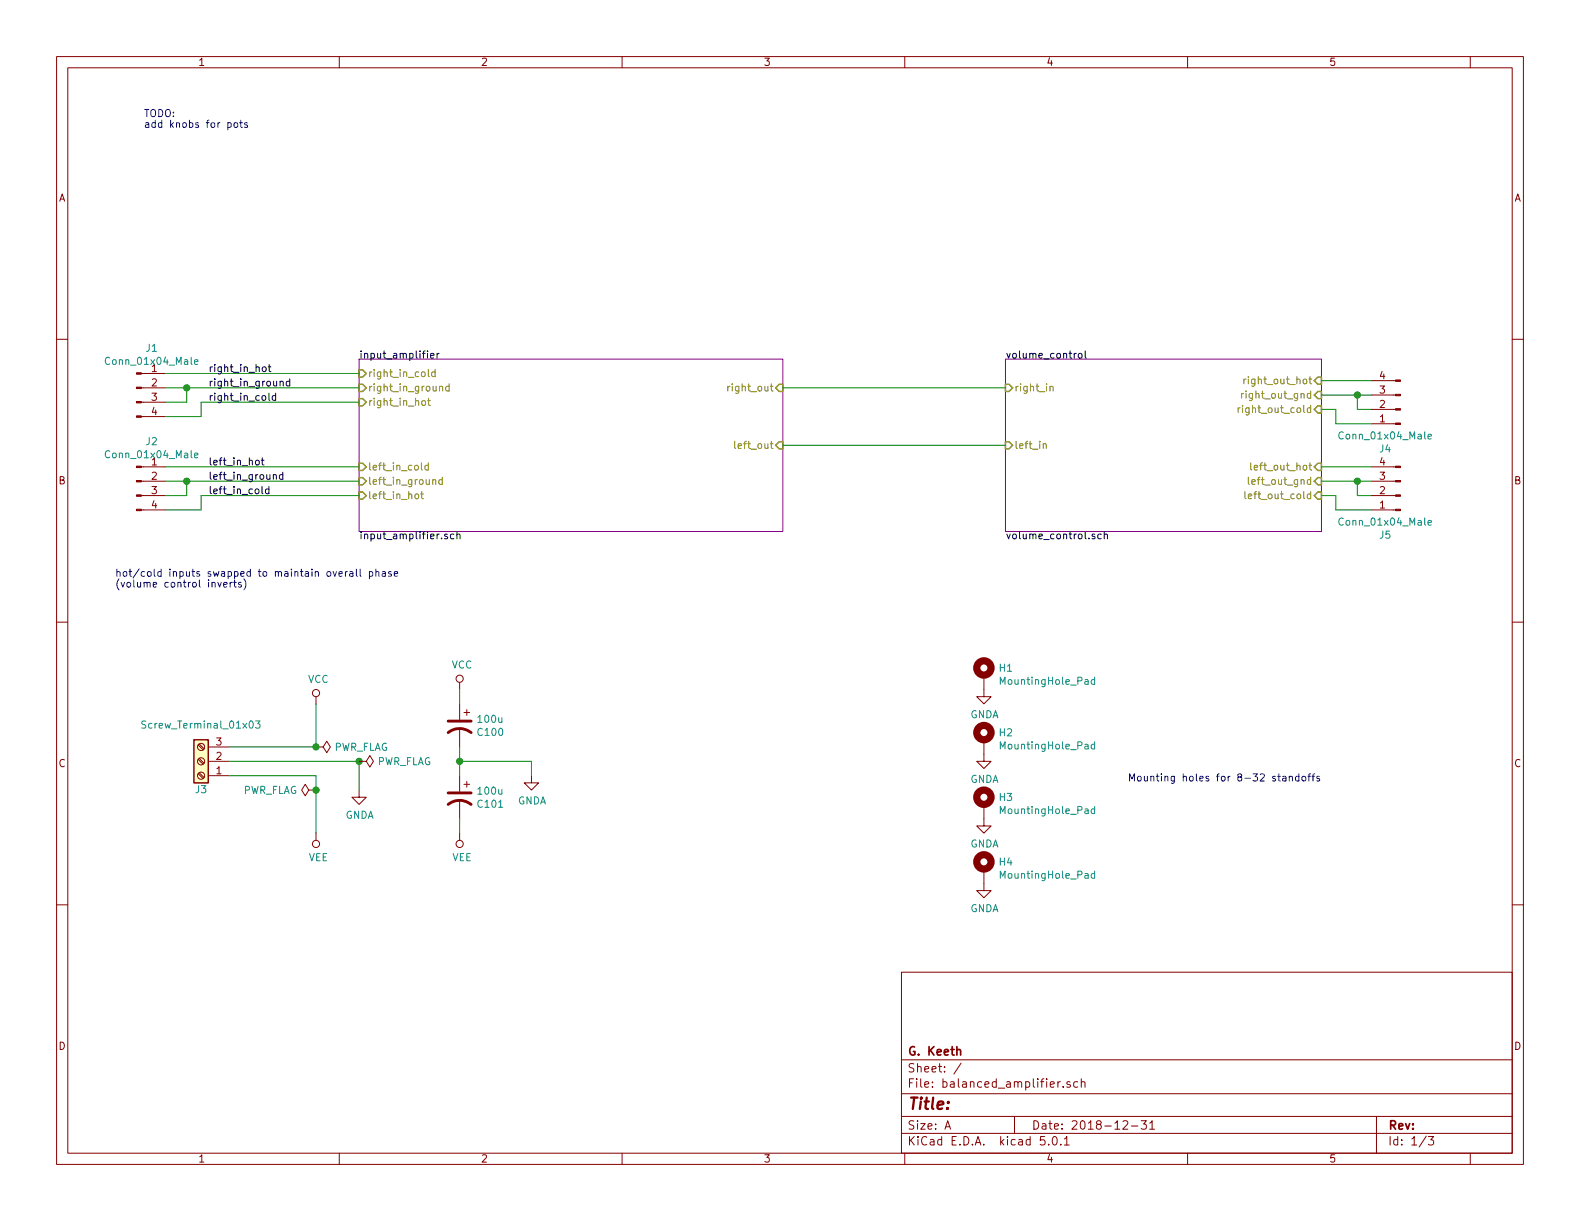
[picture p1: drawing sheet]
EESchema Schematic File Version 4
LIBS:balanced_amplifier-cache
EELAYER 26 0
EELAYER END
$Descr A 11000 8500
encoding utf-8
Sheet 1 3
Title ""
Date "2018-12-31"
Rev ""
Comp "G. Keeth"
Comment1 ""
Comment2 ""
Comment3 ""
Comment4 ""
$EndDescr
$Sheet
S 7000 2500 2200 1200
U 5BF8808C
F0 "volume_control" 50
F1 "volume_control.sch" 50
F2 "right_in" I L 7000 2700 50 
F3 "right_out_hot" I R 9200 2650 50 
F4 "right_out_cold" I R 9200 2850 50 
F5 "left_out_hot" I R 9200 3250 50 
F6 "left_out_cold" I R 9200 3450 50 
F7 "left_in" I L 7000 3100 50 
F8 "right_out_gnd" I R 9200 2750 50 
F9 "left_out_gnd" I R 9200 3350 50 
$EndSheet
$Comp
L Device:CP1 C?
U 1 1
P 3200 5050
AR Path="/5BE4EEC1/5BFE2C28" Ref="C?"  Part="1" 
AR Path="/5BFE2C28" Ref="C100"  Part="1" 
F 0 "C100" H 3085 5004 50  0000 R CNN
F 1 "100u" H 3085 5095 50  0000 R CNN
F 2 "Capacitor_THT:CP_Radial_D6.3mm_P2.50mm" H 3200 5050 50  0001 C CNN
F 3 "http://nichicon-us.com/english/products/pdfs/e-uvr.pdf" H 3200 5050 50  0001 C CNN
F 4 "Nichicon" H 3200 5050 50  0001 C CNN "Manufacturer"
F 5 "UVR1V101MED" H 3200 5050 50  0001 C CNN "Manufacturer PN"
F 6 "Digikey" H 3200 5050 50  0001 C CNN "Distributor"
F 7 "493-1081-ND" H 3200 5050 50  0001 C CNN "Distributor PN"
F 8 "https://www.digikey.com/product-detail/en/nichicon/UVR1V101MED/493-1081-ND/588822" H 3200 5050 50  0001 C CNN "URL"
F 9 "0.26" H 3200 5050 50  0001 C CNN "Unit Price"
F 10 "Electrolytic" V 3200 5050 50  0001 C CNN "Dielectric"
F 11 "35V" V 3200 5050 50  0001 C CNN "Voltage Rating"
	1    3200 5050
	-1   0    0    -1  
$EndComp
$Comp
L Device:CP1 C?
U 1 1
P 3200 5550
AR Path="/5BE4EEC1/5BFE2C37" Ref="C?"  Part="1" 
AR Path="/5BFE2C37" Ref="C101"  Part="1" 
F 0 "C101" H 3085 5504 50  0000 R CNN
F 1 "100u" H 3085 5595 50  0000 R CNN
F 2 "Capacitor_THT:CP_Radial_D6.3mm_P2.50mm" H 3200 5550 50  0001 C CNN
F 3 "http://nichicon-us.com/english/products/pdfs/e-uvr.pdf" H 3200 5550 50  0001 C CNN
F 4 "Nichicon" H 3200 5550 50  0001 C CNN "Manufacturer"
F 5 "UVR1V101MED" H 3200 5550 50  0001 C CNN "Manufacturer PN"
F 6 "Digikey" H 3200 5550 50  0001 C CNN "Distributor"
F 7 "493-1081-ND" H 3200 5550 50  0001 C CNN "Distributor PN"
F 8 "https://www.digikey.com/product-detail/en/nichicon/UVR1V101MED/493-1081-ND/588822" H 3200 5550 50  0001 C CNN "URL"
F 9 "0.26" H 3200 5550 50  0001 C CNN "Unit Price"
F 10 "Electrolytic" V 3200 5550 50  0001 C CNN "Dielectric"
F 11 "35V" V 3200 5550 50  0001 C CNN "Voltage Rating"
	1    3200 5550
	-1   0    0    -1  
$EndComp
$Comp
L power:VCC #PWR?
U 1 1
P 3200 4800
AR Path="/5BE4EEC1/5BFE2C3E" Ref="#PWR?"  Part="1" 
AR Path="/5BFE2C3E" Ref="#PWR0113"  Part="1" 
F 0 "#PWR0113" H 3200 4650 50  0001 C CNN
F 1 "VCC" H 3217 4973 50  0000 C CNN
F 2 "" H 3200 4800 50  0001 C CNN
F 3 "" H 3200 4800 50  0001 C CNN
	1    3200 4800
	1    0    0    -1  
$EndComp
Wire Wire Line
	3200 4800 3200 4900
Wire Wire Line
	3200 5200 3200 5300
$Comp
L power:VEE #PWR?
U 1 1
P 3200 5800
AR Path="/5BE4EEC1/5BFE2C46" Ref="#PWR?"  Part="1" 
AR Path="/5BFE2C46" Ref="#PWR0114"  Part="1" 
F 0 "#PWR0114" H 3200 5650 50  0001 C CNN
F 1 "VEE" H 3217 5973 50  0000 C CNN
F 2 "" H 3200 5800 50  0001 C CNN
F 3 "" H 3200 5800 50  0001 C CNN
	1    3200 5800
	1    0    0    1   
$EndComp
Wire Wire Line
	3200 5700 3200 5800
$Comp
L power:GNDA #PWR?
U 1 1
P 3700 5400
AR Path="/5BE4EEC1/5BFE2C4D" Ref="#PWR?"  Part="1" 
AR Path="/5BFE2C4D" Ref="#PWR0115"  Part="1" 
F 0 "#PWR0115" H 3700 5150 50  0001 C CNN
F 1 "GNDA" H 3705 5227 50  0000 C CNN
F 2 "" H 3700 5400 50  0001 C CNN
F 3 "" H 3700 5400 50  0001 C CNN
	1    3700 5400
	1    0    0    -1  
$EndComp
Wire Wire Line
	3700 5400 3700 5300
Wire Wire Line
	3700 5300 3200 5300
Connection ~ 3200 5300
Wire Wire Line
	3200 5300 3200 5400
$Sheet
S 2500 2500 2950 1200
U 5BE4EEC1
F0 "input_amplifier" 50
F1 "input_amplifier.sch" 50
F2 "right_in_hot" I L 2500 2800 50 
F3 "right_in_cold" I L 2500 2600 50 
F4 "right_out" I R 5450 2700 50 
F5 "left_in_hot" I L 2500 3450 50 
F6 "left_in_cold" I L 2500 3250 50 
F7 "left_out" I R 5450 3100 50 
F8 "right_in_ground" I L 2500 2700 50 
F9 "left_in_ground" I L 2500 3350 50 
$EndSheet
Wire Wire Line
	5450 2700 7000 2700
Wire Wire Line
	5450 3100 7000 3100
$Comp
L Connector:Conn_01x04_Male J1
U 1 1
P 950 2700
F 0 "J1" H 1056 2978 50  0000 C CNN
F 1 "Conn_01x04_Male" H 1056 2887 50  0000 C CNN
F 2 "Connector_Molex_SL:Molex_SL_A-70543-0003_1x04_P2.54mm_Vertical" H 950 2700 50  0001 C CNN
F 3 "https://www.molex.com/pdm_docs/sd/705430001_sd.pdf" H 950 2700 50  0001 C CNN
F 4 "Molex" H 950 2700 50  0001 C CNN "Manufacturer"
F 5 "0705430003" H 950 2700 50  0001 C CNN "Manufacturer PN"
F 6 "Digikey" H 950 2700 50  0001 C CNN "Distributor"
F 7 "WM4802-ND" H 950 2700 50  0001 C CNN "Distributor PN"
F 8 "https://www.digikey.com/products/en?keywords=0705430003" H 950 2700 50  0001 C CNN "URL"
F 9 "0.99" H 950 2700 50  0001 C CNN "Unit Price"
	1    950  2700
	1    0    0    -1  
$EndComp
$Comp
L Connector:Screw_Terminal_01x03 J3
U 1 1
P 1400 5300
F 0 "J3" H 1400 5500 50  0000 C CNN
F 1 "Screw_Terminal_01x03" H 1400 5050 50  0000 C CNN
F 2 "TerminalBlock_Phoenix:TerminalBlock_Phoenix_PT-1,5-3-5.0-H_1x03_P5.00mm_Horizontal" H 1400 5300 50  0001 C CNN
F 3 "https://media.digikey.com/pdf/Data%20Sheets/Phoenix%20Contact%20PDFs/1935174.pdf" H 1400 5300 50  0001 C CNN
F 4 "Phoenix" H 1400 5300 50  0001 C CNN "Manufacturer"
F 5 "1935174" H 1400 5300 50  0001 C CNN "Manufacturer PN"
F 6 "Digikey" H 1400 5300 50  0001 C CNN "Distributor"
F 7 "277-1578-ND" H 1400 5300 50  0001 C CNN "Distributor PN"
F 8 "https://www.digikey.com/product-detail/en/phoenix-contact/1935174/277-1578-ND/568615" H 1400 5300 50  0001 C CNN "URL"
F 9 "0.60" H 1400 5300 50  0001 C CNN "Unit Price"
	1    1400 5300
	-1   0    0    1   
$EndComp
$Comp
L power:VCC #PWR?
U 1 1
P 2200 4900
AR Path="/5BE4EEC1/5C513070" Ref="#PWR?"  Part="1" 
AR Path="/5C513070" Ref="#PWR0134"  Part="1" 
F 0 "#PWR0134" H 2200 4750 50  0001 C CNN
F 1 "VCC" H 2217 5073 50  0000 C CNN
F 2 "" H 2200 4900 50  0001 C CNN
F 3 "" H 2200 4900 50  0001 C CNN
	1    2200 4900
	1    0    0    -1  
$EndComp
$Comp
L power:VEE #PWR?
U 1 1
P 2200 5800
AR Path="/5BE4EEC1/5C513089" Ref="#PWR?"  Part="1" 
AR Path="/5C513089" Ref="#PWR0135"  Part="1" 
F 0 "#PWR0135" H 2200 5650 50  0001 C CNN
F 1 "VEE" H 2217 5973 50  0000 C CNN
F 2 "" H 2200 5800 50  0001 C CNN
F 3 "" H 2200 5800 50  0001 C CNN
	1    2200 5800
	1    0    0    1   
$EndComp
Wire Wire Line
	2200 5800 2200 5500
Wire Wire Line
	2200 5400 1600 5400
Wire Wire Line
	1600 5200 2200 5200
Wire Wire Line
	2200 5200 2200 4900
$Comp
L power:GNDA #PWR?
U 1 1
P 2500 5500
AR Path="/5BE4EEC1/5C5131A4" Ref="#PWR?"  Part="1" 
AR Path="/5C5131A4" Ref="#PWR0136"  Part="1" 
F 0 "#PWR0136" H 2500 5250 50  0001 C CNN
F 1 "GNDA" H 2505 5327 50  0000 C CNN
F 2 "" H 2500 5500 50  0001 C CNN
F 3 "" H 2500 5500 50  0001 C CNN
	1    2500 5500
	1    0    0    -1  
$EndComp
Wire Wire Line
	2500 5500 2500 5300
Wire Wire Line
	2500 5300 1600 5300
Wire Wire Line
	1150 2600 2500 2600
Wire Wire Line
	1150 2700 1300 2700
Wire Wire Line
	1150 2800 1300 2800
Wire Wire Line
	1300 2800 1300 2700
Connection ~ 1300 2700
Wire Wire Line
	1300 2700 2500 2700
Wire Wire Line
	1150 2900 1400 2900
Wire Wire Line
	1400 2900 1400 2800
Wire Wire Line
	1400 2800 2500 2800
Wire Wire Line
	1150 3250 2500 3250
Wire Wire Line
	2500 3350 1300 3350
Wire Wire Line
	1150 3450 1300 3450
Wire Wire Line
	1300 3450 1300 3350
Connection ~ 1300 3350
Wire Wire Line
	1300 3350 1150 3350
Wire Wire Line
	1150 3550 1400 3550
Wire Wire Line
	1400 3550 1400 3450
Wire Wire Line
	1400 3450 2500 3450
Wire Wire Line
	9200 2650 9550 2650
Wire Wire Line
	9200 2750 9450 2750
Wire Wire Line
	9450 2750 9450 2850
Wire Wire Line
	9450 2850 9550 2850
Connection ~ 9450 2750
Wire Wire Line
	9450 2750 9550 2750
Wire Wire Line
	9200 2850 9300 2850
Wire Wire Line
	9300 2850 9300 2950
Wire Wire Line
	9300 2950 9550 2950
Wire Wire Line
	9200 3250 9550 3250
Wire Wire Line
	9200 3350 9450 3350
Wire Wire Line
	9450 3350 9450 3450
Wire Wire Line
	9450 3450 9550 3450
Connection ~ 9450 3350
Wire Wire Line
	9450 3350 9550 3350
Wire Wire Line
	9550 3550 9300 3550
Wire Wire Line
	9300 3550 9300 3450
Wire Wire Line
	9300 3450 9200 3450
Text Notes 1000 900  0    50   ~ 0
TODO:\nadd knobs for pots
Text Label 1450 2600 0    50   ~ 0
right_in_hot
Text Label 1450 2700 0    50   ~ 0
right_in_ground
Text Label 1450 2800 0    50   ~ 0
right_in_cold
Text Label 1450 3250 0    50   ~ 0
left_in_hot
Text Label 1450 3350 0    50   ~ 0
left_in_ground
Text Label 1450 3450 0    50   ~ 0
left_in_cold
Text Notes 800  4100 0    50   ~ 0
hot/cold inputs swapped to maintain overall phase\n(volume control inverts)
$Comp
L Connector:Conn_01x04_Male J2
U 1 1
P 950 3350
F 0 "J2" H 1056 3628 50  0000 C CNN
F 1 "Conn_01x04_Male" H 1056 3537 50  0000 C CNN
F 2 "Connector_Molex_SL:Molex_SL_A-70543-0003_1x04_P2.54mm_Vertical" H 950 3350 50  0001 C CNN
F 3 "https://www.molex.com/pdm_docs/sd/705430001_sd.pdf" H 950 3350 50  0001 C CNN
F 4 "Molex" H 950 3350 50  0001 C CNN "Manufacturer"
F 5 "0705430003" H 950 3350 50  0001 C CNN "Manufacturer PN"
F 6 "Digikey" H 950 3350 50  0001 C CNN "Distributor"
F 7 "WM4802-ND" H 950 3350 50  0001 C CNN "Distributor PN"
F 8 "https://www.digikey.com/products/en?keywords=0705430003" H 950 3350 50  0001 C CNN "URL"
F 9 "0.99" H 950 3350 50  0001 C CNN "Unit Price"
	1    950  3350
	1    0    0    -1  
$EndComp
$Comp
L Connector:Conn_01x04_Male J4
U 1 1
P 9750 2850
F 0 "J4" H 9856 3128 50  0000 C CNN
F 1 "Conn_01x04_Male" H 9856 3037 50  0000 C CNN
F 2 "Connector_Molex_SL:Molex_SL_A-70543-0003_1x04_P2.54mm_Vertical" H 9750 2850 50  0001 C CNN
F 3 "https://www.molex.com/pdm_docs/sd/705430001_sd.pdf" H 9750 2850 50  0001 C CNN
F 4 "Molex" H 9750 2850 50  0001 C CNN "Manufacturer"
F 5 "0705430003" H 9750 2850 50  0001 C CNN "Manufacturer PN"
F 6 "Digikey" H 9750 2850 50  0001 C CNN "Distributor"
F 7 "WM4802-ND" H 9750 2850 50  0001 C CNN "Distributor PN"
F 8 "https://www.digikey.com/products/en?keywords=0705430003" H 9750 2850 50  0001 C CNN "URL"
F 9 "0.99" H 9750 2850 50  0001 C CNN "Unit Price"
	1    9750 2850
	-1   0    0    1   
$EndComp
$Comp
L Connector:Conn_01x04_Male J5
U 1 1
P 9750 3450
F 0 "J5" H 9856 3728 50  0000 C CNN
F 1 "Conn_01x04_Male" H 9856 3637 50  0000 C CNN
F 2 "Connector_Molex_SL:Molex_SL_A-70543-0003_1x04_P2.54mm_Vertical" H 9750 3450 50  0001 C CNN
F 3 "https://www.molex.com/pdm_docs/sd/705430001_sd.pdf" H 9750 3450 50  0001 C CNN
F 4 "Molex" H 9750 3450 50  0001 C CNN "Manufacturer"
F 5 "0705430003" H 9750 3450 50  0001 C CNN "Manufacturer PN"
F 6 "Digikey" H 9750 3450 50  0001 C CNN "Distributor"
F 7 "WM4802-ND" H 9750 3450 50  0001 C CNN "Distributor PN"
F 8 "https://www.digikey.com/products/en?keywords=0705430003" H 9750 3450 50  0001 C CNN "URL"
F 9 "0.99" H 9750 3450 50  0001 C CNN "Unit Price"
	1    9750 3450
	-1   0    0    1   
$EndComp
$Comp
L power:PWR_FLAG #FLG0101
U 1 1
P 2200 5200
F 0 "#FLG0101" H 2200 5275 50  0001 C CNN
F 1 "PWR_FLAG" V 2200 5328 50  0000 L CNN
F 2 "" H 2200 5200 50  0001 C CNN
F 3 "~" H 2200 5200 50  0001 C CNN
	1    2200 5200
	0    1    1    0   
$EndComp
Connection ~ 2500 5300
Connection ~ 2200 5200
$Comp
L power:PWR_FLAG #FLG0102
U 1 1
P 2500 5300
F 0 "#FLG0102" H 2500 5375 50  0001 C CNN
F 1 "PWR_FLAG" V 2500 5428 50  0000 L CNN
F 2 "" H 2500 5300 50  0001 C CNN
F 3 "~" H 2500 5300 50  0001 C CNN
	1    2500 5300
	0    1    1    0   
$EndComp
$Comp
L power:PWR_FLAG #FLG0103
U 1 1
P 2200 5500
F 0 "#FLG0103" H 2200 5575 50  0001 C CNN
F 1 "PWR_FLAG" V 2200 5628 50  0000 L CNN
F 2 "" H 2200 5500 50  0001 C CNN
F 3 "~" H 2200 5500 50  0001 C CNN
	1    2200 5500
	0    -1   1    0   
$EndComp
Connection ~ 2200 5500
Wire Wire Line
	2200 5500 2200 5400
$Comp
L Mechanical:MountingHole_Pad H2
U 1 1
P 6850 5150
F 0 "H2" H 6950 5201 50  0000 L CNN
F 1 "MountingHole_Pad" H 6950 5110 50  0000 L CNN
F 2 "MountingHole:MountingHole_4.5mm_Pad" H 6850 5150 50  0001 C CNN
F 3 "~" H 6850 5150 50  0001 C CNN
F 4 "~" H 6850 5150 50  0001 C CNN "Manufacturer"
F 5 "~" H 6850 5150 50  0001 C CNN "Manufacturer PN"
F 6 "~" H 6850 5150 50  0001 C CNN "Distributor"
F 7 "~" H 6850 5150 50  0001 C CNN "Distributor PN"
F 8 "~" H 6850 5150 50  0001 C CNN "URL"
F 9 "~" H 6850 5150 50  0001 C CNN "Unit Price"
	1    6850 5150
	1    0    0    -1  
$EndComp
$Comp
L power:GNDA #PWR0137
U 1 1
P 6850 5250
F 0 "#PWR0137" H 6850 5000 50  0001 C CNN
F 1 "GNDA" H 6855 5077 50  0000 C CNN
F 2 "" H 6850 5250 50  0001 C CNN
F 3 "" H 6850 5250 50  0001 C CNN
	1    6850 5250
	1    0    0    -1  
$EndComp
$Comp
L Mechanical:MountingHole_Pad H3
U 1 1
P 6850 5600
F 0 "H3" H 6950 5651 50  0000 L CNN
F 1 "MountingHole_Pad" H 6950 5560 50  0000 L CNN
F 2 "MountingHole:MountingHole_4.5mm_Pad" H 6850 5600 50  0001 C CNN
F 3 "~" H 6850 5600 50  0001 C CNN
F 4 "~" H 6850 5600 50  0001 C CNN "Manufacturer"
F 5 "~" H 6850 5600 50  0001 C CNN "Manufacturer PN"
F 6 "~" H 6850 5600 50  0001 C CNN "Distributor"
F 7 "~" H 6850 5600 50  0001 C CNN "Distributor PN"
F 8 "~" H 6850 5600 50  0001 C CNN "URL"
F 9 "~" H 6850 5600 50  0001 C CNN "Unit Price"
	1    6850 5600
	1    0    0    -1  
$EndComp
$Comp
L power:GNDA #PWR0138
U 1 1
P 6850 5700
F 0 "#PWR0138" H 6850 5450 50  0001 C CNN
F 1 "GNDA" H 6855 5527 50  0000 C CNN
F 2 "" H 6850 5700 50  0001 C CNN
F 3 "" H 6850 5700 50  0001 C CNN
	1    6850 5700
	1    0    0    -1  
$EndComp
$Comp
L Mechanical:MountingHole_Pad H4
U 1 1
P 6850 6050
F 0 "H4" H 6950 6101 50  0000 L CNN
F 1 "MountingHole_Pad" H 6950 6010 50  0000 L CNN
F 2 "MountingHole:MountingHole_4.5mm_Pad" H 6850 6050 50  0001 C CNN
F 3 "~" H 6850 6050 50  0001 C CNN
F 4 "~" H 6850 6050 50  0001 C CNN "Manufacturer"
F 5 "~" H 6850 6050 50  0001 C CNN "Manufacturer PN"
F 6 "~" H 6850 6050 50  0001 C CNN "Distributor"
F 7 "~" H 6850 6050 50  0001 C CNN "Distributor PN"
F 8 "~" H 6850 6050 50  0001 C CNN "URL"
F 9 "~" H 6850 6050 50  0001 C CNN "Unit Price"
	1    6850 6050
	1    0    0    -1  
$EndComp
$Comp
L power:GNDA #PWR0139
U 1 1
P 6850 6150
F 0 "#PWR0139" H 6850 5900 50  0001 C CNN
F 1 "GNDA" H 6855 5977 50  0000 C CNN
F 2 "" H 6850 6150 50  0001 C CNN
F 3 "" H 6850 6150 50  0001 C CNN
	1    6850 6150
	1    0    0    -1  
$EndComp
$Comp
L Mechanical:MountingHole_Pad H1
U 1 1
P 6850 4700
F 0 "H1" H 6950 4751 50  0000 L CNN
F 1 "MountingHole_Pad" H 6950 4660 50  0000 L CNN
F 2 "MountingHole:MountingHole_4.5mm_Pad" H 6850 4700 50  0001 C CNN
F 3 "~" H 6850 4700 50  0001 C CNN
F 4 "~" H 6850 4700 50  0001 C CNN "Manufacturer"
F 5 "~" H 6850 4700 50  0001 C CNN "Manufacturer PN"
F 6 "~" H 6850 4700 50  0001 C CNN "Distributor"
F 7 "~" H 6850 4700 50  0001 C CNN "Distributor PN"
F 8 "~" H 6850 4700 50  0001 C CNN "URL"
F 9 "~" H 6850 4700 50  0001 C CNN "Unit Price"
	1    6850 4700
	1    0    0    -1  
$EndComp
$Comp
L power:GNDA #PWR0140
U 1 1
P 6850 4800
F 0 "#PWR0140" H 6850 4550 50  0001 C CNN
F 1 "GNDA" H 6855 4627 50  0000 C CNN
F 2 "" H 6850 4800 50  0001 C CNN
F 3 "" H 6850 4800 50  0001 C CNN
	1    6850 4800
	1    0    0    -1  
$EndComp
Text Notes 7850 5450 0    50   ~ 0
Mounting holes for 8-32 standoffs
$EndSCHEMATC
